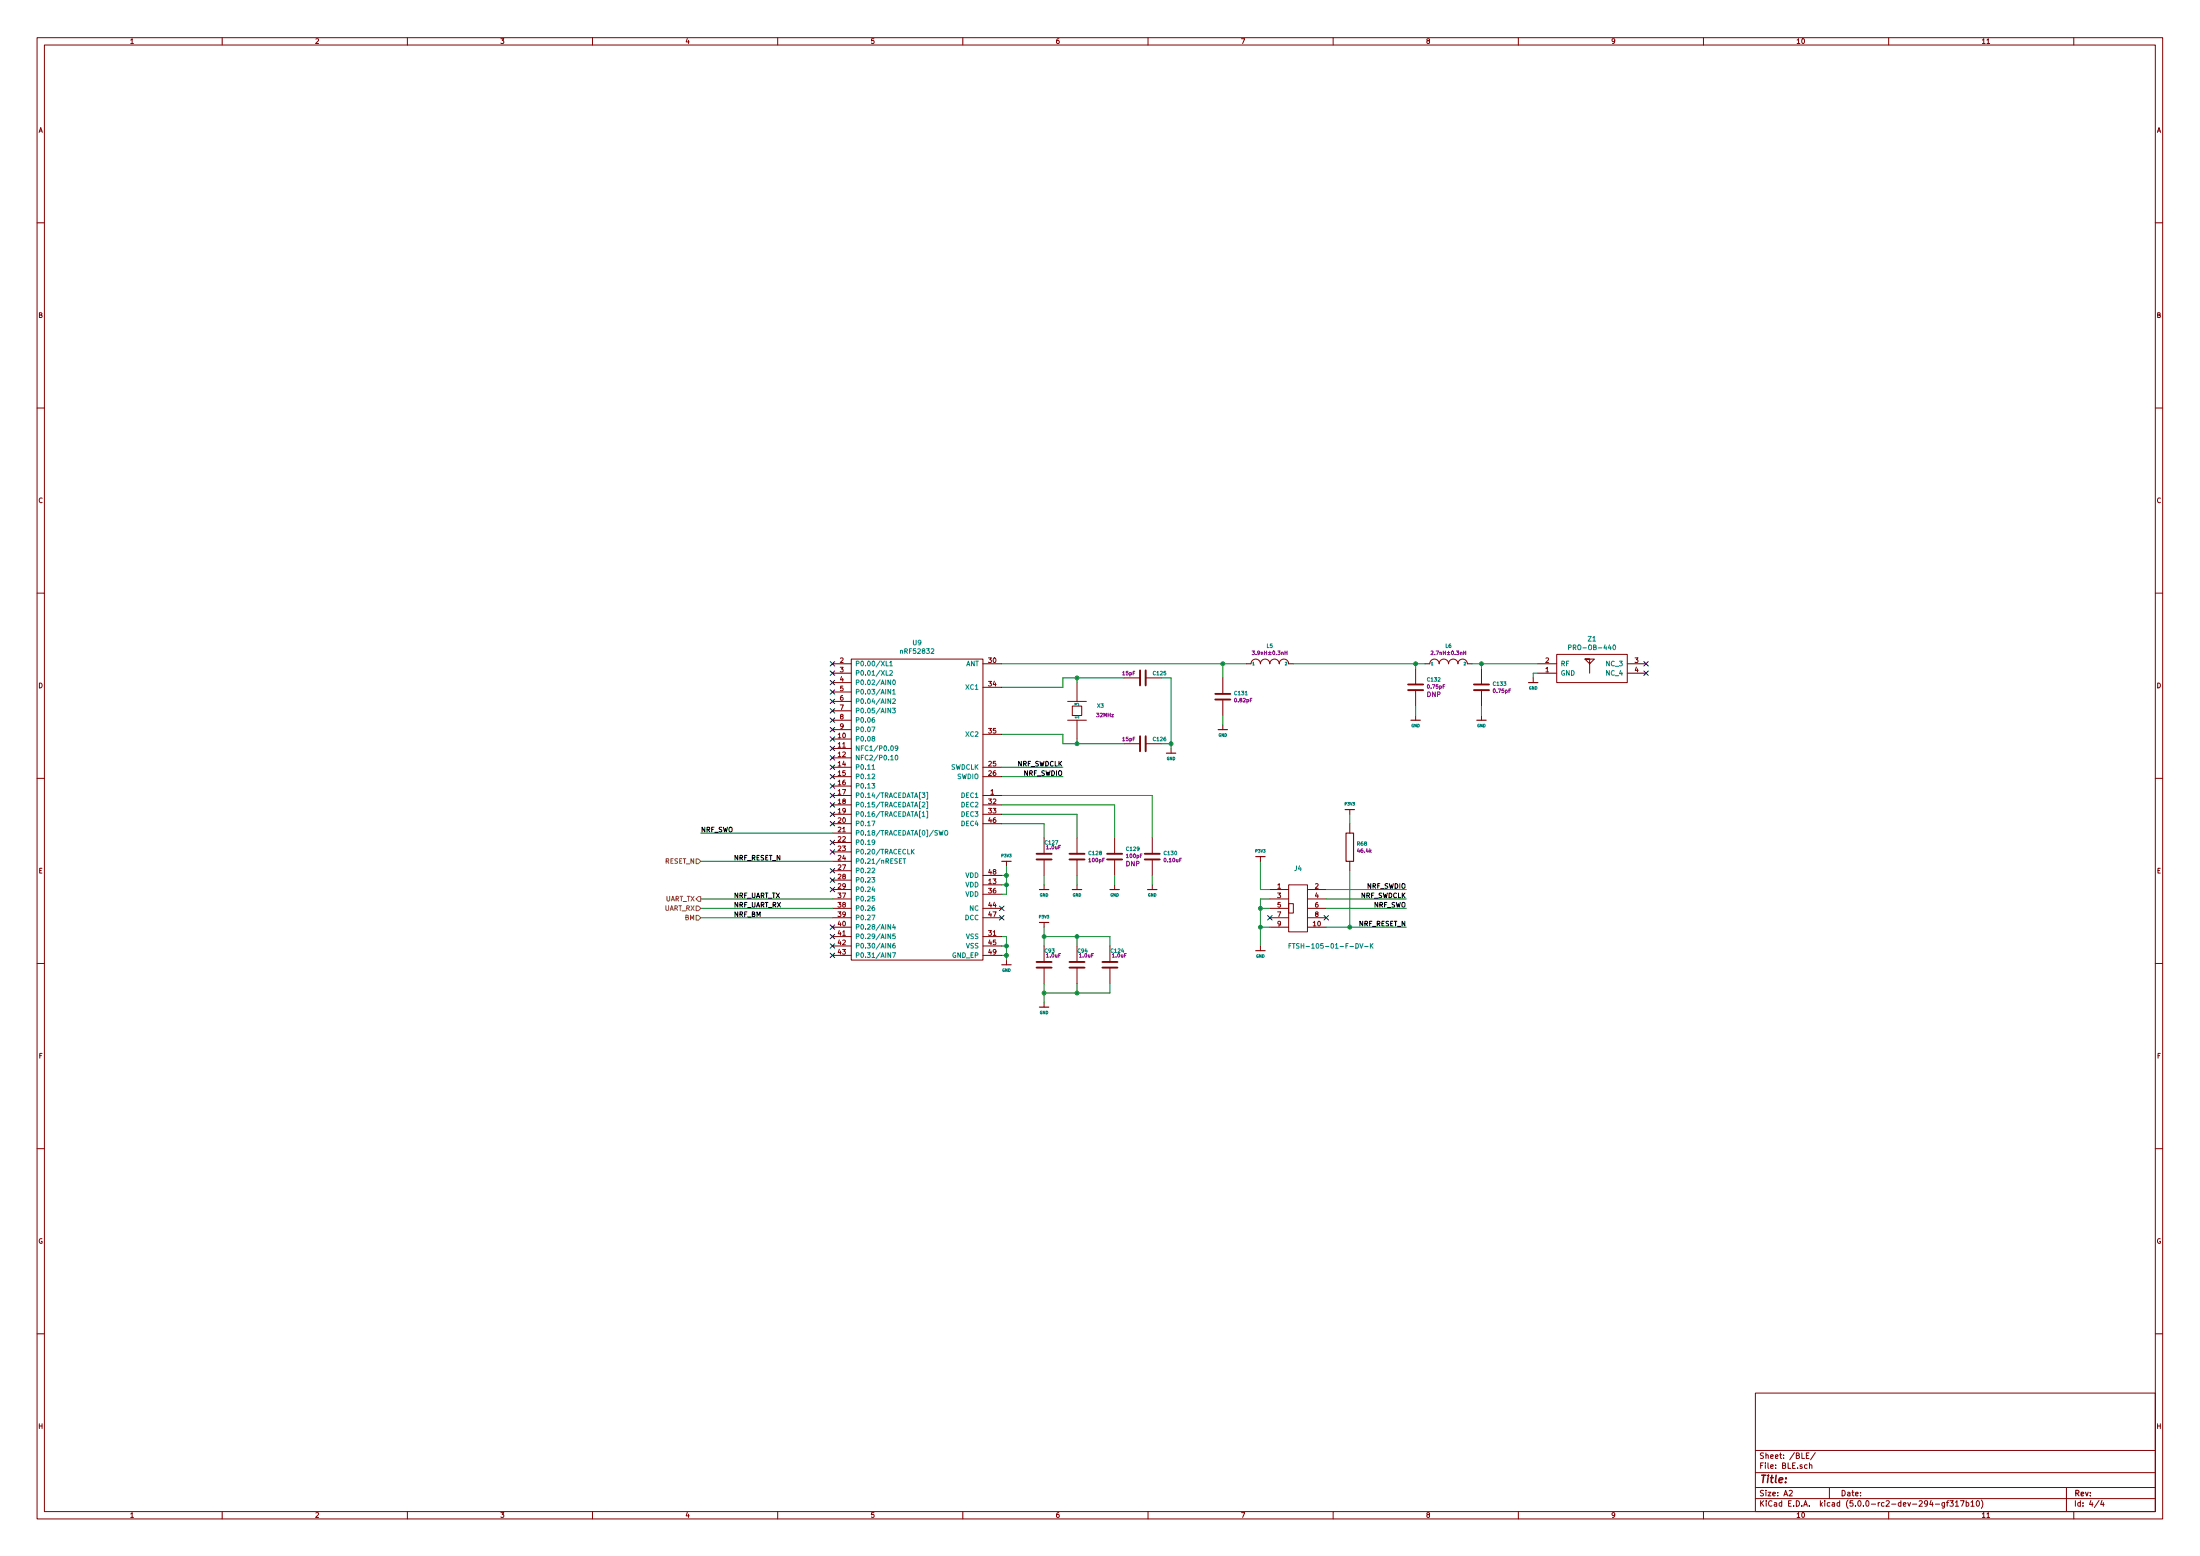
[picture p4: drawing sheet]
EESchema Schematic File Version 4
LIBS:bebop-cache
EELAYER 26 0
EELAYER END
$Descr A2 23386 16535
encoding utf-8
Sheet 4 4
Title ""
Date ""
Rev ""
Comp ""
Comment1 ""
Comment2 ""
Comment3 ""
Comment4 ""
$EndDescr
$Comp
L connectors:FTSH-105-01-F-DV-K J4
U 1 1
P 13800 9650
F 0 "J4" H 13800 10075 50  0000 C CNN
F 1 "FTSH-105-01-F-DV-K" H 14150 9250 50  0000 C CNN
F 2 "Jonas:FTSH-105-01-F-DV-K" H 13900 10250 50  0001 C CNN
F 3 "" H 13800 9650 50  0001 C CNN
F 4 "Samtec" H 13850 10050 50  0001 C CNN "Manufacturer"
F 5 "FTSH-105-01-F-DV-K.stp" H 13950 10150 50  0001 C CNN "Part Number"
	1    13800 9650
	1    0    0    -1  
$EndComp
$Comp
L comm:nRF52832 U9
U 1 1
P 9050 10200
F 0 "U9" H 9750 13575 50  0000 C CNN
F 1 "nRF52832" H 9750 13484 50  0000 C CNN
F 2 "Housings_DFN_QFN:UQFN-48-1EP_6x6mm_Pitch0.4mm" H 10150 13800 50  0001 C CNN
F 3 "" H 8400 9850 50  0001 C CNN
F 4 "Nordic Semi" H 9350 14000 50  0001 C CNN "Manufacturer"
F 5 "nRF52832" H 9300 13900 50  0001 C CNN "Part Number"
	1    9050 10200
	1    0    0    -1  
$EndComp
$Comp
L xtal_NDK:NX2520SA-32.000000MHZ X3
U 1 1
P 11450 7550
F 0 "X3" V 11500 7300 39  0000 C CNN
F 1 "NX2520SA-32.000000MHZ" H 11456 7465 40  0001 L CNN
F 2 "footprints:NX2520" H 11488 7400 30  0001 C CNN
F 3 "" H 11450 7550 60  0000 C CNN
F 4 "f=32MHz, Stability:±10ppm, Tol:±10ppm,Load capacitance:10pF,esr:50 Ohm,Temp:-10°C ~ 60°C" H 11550 7750 60  0001 C CNN "Description"
F 5 "NX2520SA-32.000000MHZ" H 11550 7750 60  0001 C CNN "Part Number"
F 6 "NDK" H 11550 7750 60  0001 C CNN "Manufacturer"
F 7 "32MHz" V 11400 7250 39  0000 C CNN "Frequency"
	1    11450 7550
	0    -1   -1   0   
$EndComp
Wire Wire Line
	10650 7050 13000 7050
$Comp
L capacitors_murata_GRM:C0402_15p_25Vdc_C0G C126
U 1 1
P 12150 7900
F 0 "C126" V 12100 8000 39  0000 L CNN
F 1 "C0402_15p_100Vdc_C0G" H 12156 7815 40  0001 L CNN
F 2 "Capacitors_SMD:C_0402" H 12188 7750 30  0001 C CNN
F 3 "" H 12150 7900 60  0000 C CNN
F 4 "15pF, 100Vdc, ±2%, C0G" H 12250 8100 60  0001 C CNN "Description"
F 5 "GRM1555C2A150GA01" H 12250 8100 60  0001 C CNN "Part Number"
F 6 "Murata" H 12250 8100 60  0001 C CNN "Manufacturer"
F 7 "15pF" V 12100 7750 39  0000 C CNN "Capacitance"
	1    12150 7900
	0    1    1    0   
$EndComp
$Comp
L capacitors_murata_GRM:C0402_15p_25Vdc_C0G C125
U 1 1
P 12150 7200
F 0 "C125" V 12100 7300 39  0000 L CNN
F 1 "C0402_15p_100Vdc_C0G" H 12156 7115 40  0001 L CNN
F 2 "Capacitors_SMD:C_0402" H 12188 7050 30  0001 C CNN
F 3 "" H 12150 7200 60  0000 C CNN
F 4 "15pF, 100Vdc, ±2%, C0G" H 12250 7400 60  0001 C CNN "Description"
F 5 "GRM1555C2A150GA01" H 12250 7400 60  0001 C CNN "Part Number"
F 6 "Murata" H 12250 7400 60  0001 C CNN "Manufacturer"
F 7 "15pF" V 12100 7050 39  0000 C CNN "Capacitance"
	1    12150 7200
	0    1    1    0   
$EndComp
Wire Wire Line
	10650 7800 11300 7800
Wire Wire Line
	11300 7800 11300 7900
Wire Wire Line
	11300 7900 11450 7900
Wire Wire Line
	11300 7300 11300 7200
Wire Wire Line
	10650 7300 11300 7300
Wire Wire Line
	11300 7200 11450 7200
Wire Wire Line
	11450 7200 11450 7250
Connection ~ 11450 7200
Wire Wire Line
	11450 7200 11950 7200
Wire Wire Line
	11450 7850 11450 7900
Connection ~ 11450 7900
Wire Wire Line
	11450 7900 11950 7900
Wire Wire Line
	12350 7200 12450 7200
Wire Wire Line
	12450 7200 12450 7900
Wire Wire Line
	12450 7900 12350 7900
$Comp
L power:GND #PWR0134
U 1 1
P 12450 7950
F 0 "#PWR0134" H 12450 8090 20  0001 C CNN
F 1 "GND" H 12450 8061 30  0000 C CNN
F 2 "" H 12450 7950 60  0000 C CNN
F 3 "" H 12450 7950 60  0000 C CNN
	1    12450 7950
	-1   0    0    1   
$EndComp
Wire Wire Line
	12450 7950 12450 7900
Connection ~ 12450 7900
$Comp
L power:GND #PWR0131
U 1 1
P 10700 10200
F 0 "#PWR0131" H 10700 10340 20  0001 C CNN
F 1 "GND" H 10700 10311 30  0000 C CNN
F 2 "" H 10700 10200 60  0000 C CNN
F 3 "" H 10700 10200 60  0000 C CNN
	1    10700 10200
	-1   0    0    1   
$EndComp
Wire Wire Line
	10650 9950 10700 9950
Wire Wire Line
	10700 9950 10700 10050
Wire Wire Line
	10650 10050 10700 10050
Connection ~ 10700 10050
Wire Wire Line
	10700 10050 10700 10150
Wire Wire Line
	10650 10150 10700 10150
Connection ~ 10700 10150
Wire Wire Line
	10700 10150 10700 10200
NoConn ~ 10650 9650
NoConn ~ 10650 9750
Wire Wire Line
	10650 9500 10700 9500
Wire Wire Line
	10700 9500 10700 9400
Wire Wire Line
	10700 9300 10650 9300
Wire Wire Line
	10650 9400 10700 9400
Connection ~ 10700 9400
Wire Wire Line
	10700 9400 10700 9300
$Comp
L power:P3V3 #PWR0128
U 1 1
P 10700 9200
F 0 "#PWR0128" H 10700 9340 20  0001 C CNN
F 1 "P3V3" H 10700 9311 30  0000 C CNN
F 2 "" H 10700 9200 60  0000 C CNN
F 3 "" H 10700 9200 60  0000 C CNN
	1    10700 9200
	1    0    0    -1  
$EndComp
Wire Wire Line
	10700 9300 10700 9200
Connection ~ 10700 9300
$Comp
L capacitors_murata_GRM:C0402_1u_10Vdc_X5R C93
U 1 1
P 11100 10250
F 0 "C93" H 11100 10400 39  0000 L CNN
F 1 "C0402_1u_10Vdc_X5R" H 11106 10165 40  0001 L CNN
F 2 "Capacitors_SMD:C_0402" H 11138 10100 30  0001 C CNN
F 3 "" H 11100 10250 60  0000 C CNN
F 4 "1.0uF, 10Vdc, ±20%, X5R" H 11200 10450 60  0001 C CNN "Description"
F 5 "GRM153R61A105ME95" H 11200 10450 60  0001 C CNN "Part Number"
F 6 "Murata" H 11200 10450 60  0001 C CNN "Manufacturer"
F 7 "1.0uF" H 11200 10350 39  0000 C CNN "Capacitance"
	1    11100 10250
	1    0    0    -1  
$EndComp
$Comp
L capacitors_murata_GRM:C0402_1u_10Vdc_X5R C94
U 1 1
P 11450 10250
F 0 "C94" H 11450 10400 39  0000 L CNN
F 1 "C0402_1u_10Vdc_X5R" H 11456 10165 40  0001 L CNN
F 2 "Capacitors_SMD:C_0402" H 11488 10100 30  0001 C CNN
F 3 "" H 11450 10250 60  0000 C CNN
F 4 "1.0uF, 10Vdc, ±20%, X5R" H 11550 10450 60  0001 C CNN "Description"
F 5 "GRM153R61A105ME95" H 11550 10450 60  0001 C CNN "Part Number"
F 6 "Murata" H 11550 10450 60  0001 C CNN "Manufacturer"
F 7 "1.0uF" H 11550 10350 39  0000 C CNN "Capacitance"
	1    11450 10250
	1    0    0    -1  
$EndComp
$Comp
L capacitors_murata_GRM:C0402_1u_10Vdc_X5R C124
U 1 1
P 11800 10250
F 0 "C124" H 11800 10400 39  0000 L CNN
F 1 "C0402_1u_10Vdc_X5R" H 11806 10165 40  0001 L CNN
F 2 "Capacitors_SMD:C_0402" H 11838 10100 30  0001 C CNN
F 3 "" H 11800 10250 60  0000 C CNN
F 4 "1.0uF, 10Vdc, ±20%, X5R" H 11900 10450 60  0001 C CNN "Description"
F 5 "GRM153R61A105ME95" H 11900 10450 60  0001 C CNN "Part Number"
F 6 "Murata" H 11900 10450 60  0001 C CNN "Manufacturer"
F 7 "1.0uF" H 11900 10350 39  0000 C CNN "Capacitance"
	1    11800 10250
	1    0    0    -1  
$EndComp
Wire Wire Line
	11100 10050 11100 9950
Wire Wire Line
	11100 9950 11450 9950
Wire Wire Line
	11800 9950 11800 10050
Wire Wire Line
	11450 10050 11450 9950
Connection ~ 11450 9950
Wire Wire Line
	11450 9950 11800 9950
Wire Wire Line
	11100 10450 11100 10550
Wire Wire Line
	11100 10550 11450 10550
Wire Wire Line
	11800 10550 11800 10450
Wire Wire Line
	11450 10450 11450 10550
Connection ~ 11450 10550
Wire Wire Line
	11450 10550 11800 10550
$Comp
L power:GND #PWR0133
U 1 1
P 11100 10650
F 0 "#PWR0133" H 11100 10790 20  0001 C CNN
F 1 "GND" H 11100 10761 30  0000 C CNN
F 2 "" H 11100 10650 60  0000 C CNN
F 3 "" H 11100 10650 60  0000 C CNN
	1    11100 10650
	-1   0    0    1   
$EndComp
Wire Wire Line
	11100 10650 11100 10550
Connection ~ 11100 10550
$Comp
L power:P3V3 #PWR0132
U 1 1
P 11100 9850
F 0 "#PWR0132" H 11100 9990 20  0001 C CNN
F 1 "P3V3" H 11100 9961 30  0000 C CNN
F 2 "" H 11100 9850 60  0000 C CNN
F 3 "" H 11100 9850 60  0000 C CNN
	1    11100 9850
	1    0    0    -1  
$EndComp
Wire Wire Line
	11100 9950 11100 9850
Connection ~ 11100 9950
$Comp
L comm:PRO-OB-440 Z1
U 1 1
P 16550 7250
F 0 "Z1" H 16925 7715 50  0000 C CNN
F 1 "PRO-OB-440" H 16925 7624 50  0000 C CNN
F 2 "footprints:PRO-OB-440" H 16800 7900 50  0001 C CNN
F 3 "" H 16700 7250 50  0001 C CNN
F 4 "Proant" H 16700 7700 50  0001 C CNN "Manufacturer"
F 5 "PRO-OB-440" H 16800 7800 50  0001 C CNN "Part Number"
	1    16550 7250
	1    0    0    -1  
$EndComp
Wire Wire Line
	10650 8150 11300 8150
Wire Wire Line
	10650 8250 11300 8250
Text Label 11300 8150 2    50   ~ 0
NRF_SWDCLK
Text Label 11300 8250 2    50   ~ 0
NRF_SWDIO
Wire Wire Line
	8850 9150 7450 9150
Text Label 7800 9150 0    50   ~ 0
NRF_RESET_N
$Comp
L capacitors_murata_GRM:C0402_0p8_25Vdc_C0G_5 C131
U 1 1
P 13000 7400
F 0 "C131" H 13115 7438 39  0000 L CNN
F 1 "C0402_0p8_25Vdc_C0G_5" H 13006 7315 40  0001 L CNN
F 2 "Capacitors_SMD:C_0402" H 13038 7250 30  0001 C CNN
F 3 "" H 13000 7400 60  0000 C CNN
F 4 "0.82pF, 25Vdc, ±0.1pF, C0G" H 13100 7600 60  0001 C CNN "Description"
F 5 "GRM1555C1ER82BA01" H 13100 7600 60  0001 C CNN "Part Number"
F 6 "Murata" H 13100 7600 60  0001 C CNN "Manufacturer"
F 7 "0.82pF" H 13115 7363 39  0000 L CNN "Capacitance"
	1    13000 7400
	1    0    0    -1  
$EndComp
$Comp
L power:GND #PWR0139
U 1 1
P 13000 7700
F 0 "#PWR0139" H 13000 7840 20  0001 C CNN
F 1 "GND" H 13000 7811 30  0000 C CNN
F 2 "" H 13000 7700 60  0000 C CNN
F 3 "" H 13000 7700 60  0000 C CNN
	1    13000 7700
	-1   0    0    1   
$EndComp
Wire Wire Line
	13000 7700 13000 7600
Wire Wire Line
	13000 7200 13000 7050
Wire Wire Line
	13000 7050 13250 7050
Connection ~ 13000 7050
$Comp
L Murata_LQG15HN_inductors:LQG15HN_3n9 L5
U 1 1
P 13500 7050
F 0 "L5" H 13500 7241 39  0000 C CNN
F 1 "LQG15HN_3n9" H 13506 6965 40  0001 L CNN
F 2 "Inductors_SMD:L_0402" H 13538 6900 30  0001 C CNN
F 3 "" H 13500 7050 60  0000 C CNN
F 4 "3.9nH±0.3nH, 300mA, DCR:0.19ohm, Q:8, SFR:6000MHz" H 13600 7250 60  0001 C CNN "Description"
F 5 "LQG15HN3N9S02p" H 13600 7250 60  0001 C CNN "Part Number"
F 6 "Murata" H 13600 7250 60  0001 C CNN "Manufacturer"
F 7 "3.9nH±0.3nH" H 13500 7166 39  0000 C CNN "Inductance"
	1    13500 7050
	1    0    0    -1  
$EndComp
$Comp
L capacitors_murata_GRM:C0402_1u_10Vdc_X5R C127
U 1 1
P 11100 9100
F 0 "C127" H 11100 9250 39  0000 L CNN
F 1 "C0402_1u_10Vdc_X5R" H 11106 9015 40  0001 L CNN
F 2 "Capacitors_SMD:C_0402" H 11138 8950 30  0001 C CNN
F 3 "" H 11100 9100 60  0000 C CNN
F 4 "1.0uF, 10Vdc, ±20%, X5R" H 11200 9300 60  0001 C CNN "Description"
F 5 "GRM153R61A105ME95" H 11200 9300 60  0001 C CNN "Part Number"
F 6 "Murata" H 11200 9300 60  0001 C CNN "Manufacturer"
F 7 "1.0uF" H 11200 9200 39  0000 C CNN "Capacitance"
	1    11100 9100
	1    0    0    -1  
$EndComp
Wire Wire Line
	10650 8750 11100 8750
Wire Wire Line
	11100 8750 11100 8900
$Comp
L power:GND #PWR0135
U 1 1
P 11100 9400
F 0 "#PWR0135" H 11100 9540 20  0001 C CNN
F 1 "GND" H 11100 9511 30  0000 C CNN
F 2 "" H 11100 9400 60  0000 C CNN
F 3 "" H 11100 9400 60  0000 C CNN
	1    11100 9400
	-1   0    0    1   
$EndComp
Wire Wire Line
	11100 9400 11100 9300
$Comp
L capacitors_murata_GRM:C0402_100p_25Vdc_C0G C128
U 1 1
P 11450 9100
F 0 "C128" H 11565 9138 39  0000 L CNN
F 1 "C0402_100p_25Vdc_C0G" H 11456 9015 40  0001 L CNN
F 2 "Capacitors_SMD:C_0402" H 11488 8950 30  0001 C CNN
F 3 "" H 11450 9100 60  0000 C CNN
F 4 "100pF, 25Vdc, ±2%, C0G" H 11550 9300 60  0001 C CNN "Description"
F 5 "GRM1555C1E101GA01" H 11550 9300 60  0001 C CNN "Part Number"
F 6 "Murata" H 11550 9300 60  0001 C CNN "Manufacturer"
F 7 "100pF" H 11565 9063 39  0000 L CNN "Capacitance"
	1    11450 9100
	1    0    0    -1  
$EndComp
Wire Wire Line
	10650 8650 11450 8650
Wire Wire Line
	11450 8650 11450 8900
$Comp
L power:GND #PWR0136
U 1 1
P 11450 9400
F 0 "#PWR0136" H 11450 9540 20  0001 C CNN
F 1 "GND" H 11450 9511 30  0000 C CNN
F 2 "" H 11450 9400 60  0000 C CNN
F 3 "" H 11450 9400 60  0000 C CNN
	1    11450 9400
	-1   0    0    1   
$EndComp
Wire Wire Line
	11450 9400 11450 9300
$Comp
L capacitors_murata_GRM:C0402_100p_25Vdc_C0G C129
U 1 1
P 11850 9100
F 0 "C129" H 11965 9183 39  0000 L CNN
F 1 "C0402_100p_25Vdc_C0G" H 11856 9015 40  0001 L CNN
F 2 "Capacitors_SMD:C_0402" H 11888 8950 30  0001 C CNN
F 3 "" H 11850 9100 60  0000 C CNN
F 4 "100pF, 25Vdc, ±2%, C0G" H 11950 9300 60  0001 C CNN "Description"
F 5 "GRM1555C1E101GA01" H 11950 9300 60  0001 C CNN "Part Number"
F 6 "Murata" H 11950 9300 60  0001 C CNN "Manufacturer"
F 7 "100pF" H 11965 9108 39  0000 L CNN "Capacitance"
F 8 "DNP" H 11965 9025 50  0000 L CNN "Mount"
	1    11850 9100
	1    0    0    -1  
$EndComp
$Comp
L power:GND #PWR0137
U 1 1
P 11850 9400
F 0 "#PWR0137" H 11850 9540 20  0001 C CNN
F 1 "GND" H 11850 9511 30  0000 C CNN
F 2 "" H 11850 9400 60  0000 C CNN
F 3 "" H 11850 9400 60  0000 C CNN
	1    11850 9400
	-1   0    0    1   
$EndComp
Wire Wire Line
	11850 9400 11850 9300
Wire Wire Line
	10650 8550 11850 8550
Wire Wire Line
	11850 8550 11850 8900
$Comp
L capacitors_murata_GRM:C0402_100n_10Vdc_X7R C130
U 1 1
P 12250 9100
F 0 "C130" H 12365 9138 39  0000 L CNN
F 1 "C0402_100n_10Vdc_X7R" H 12256 9015 40  0001 L CNN
F 2 "Capacitors_SMD:C_0402" H 12288 8950 30  0001 C CNN
F 3 "" H 12250 9100 60  0000 C CNN
F 4 "0.10uF, 10Vdc, ±5%, X7R" H 12350 9300 60  0001 C CNN "Description"
F 5 "GRM155R71A104JA01" H 12350 9300 60  0001 C CNN "Part Number"
F 6 "Murata" H 12350 9300 60  0001 C CNN "Manufacturer"
F 7 "0.10uF" H 12365 9063 39  0000 L CNN "Capacitance"
	1    12250 9100
	1    0    0    -1  
$EndComp
Wire Wire Line
	10650 8450 12250 8450
Wire Wire Line
	12250 8450 12250 8900
$Comp
L power:GND #PWR0138
U 1 1
P 12250 9400
F 0 "#PWR0138" H 12250 9540 20  0001 C CNN
F 1 "GND" H 12250 9511 30  0000 C CNN
F 2 "" H 12250 9400 60  0000 C CNN
F 3 "" H 12250 9400 60  0000 C CNN
	1    12250 9400
	-1   0    0    1   
$EndComp
Wire Wire Line
	12250 9300 12250 9400
Wire Wire Line
	8850 8850 7450 8850
Text Label 7450 8850 0    50   ~ 0
NRF_SWO
Wire Wire Line
	8850 9550 7450 9550
Wire Wire Line
	8850 9650 7450 9650
Wire Wire Line
	8850 9750 7450 9750
Text Label 7800 9550 0    50   ~ 0
NRF_UART_TX
Text Label 7800 9650 0    50   ~ 0
NRF_UART_RX
Text Label 7800 9750 0    50   ~ 0
NRF_BM
Wire Wire Line
	14100 9450 14950 9450
Wire Wire Line
	14100 9550 14950 9550
Text Label 14950 9450 2    50   ~ 0
NRF_SWDIO
Text Label 14950 9550 2    50   ~ 0
NRF_SWDCLK
Wire Wire Line
	14100 9650 14950 9650
Text Label 14950 9650 2    50   ~ 0
NRF_SWO
NoConn ~ 14100 9750
NoConn ~ 13500 9750
Wire Wire Line
	14100 9850 14350 9850
Text Label 14950 9850 2    50   ~ 0
NRF_RESET_N
$Comp
L vishay_resistors:R0402_46k40 R68
U 1 1
P 14350 9000
F 0 "R68" H 14421 9038 39  0000 L CNN
F 1 "R0402_46k40" H 14356 8915 40  0001 L CNN
F 2 "Jonas:R_0402" H 14388 8850 30  0001 C CNN
F 3 "" H 14350 9000 60  0000 C CNN
F 4 "46.4k, ±1%, 0.063W" H 14450 9200 60  0001 C CNN "Description"
F 5 "CRCW040246K4FKED" H 14450 9200 60  0001 C CNN "Part Number"
F 6 "Vishay" H 14450 9200 60  0001 C CNN "Manufacturer"
F 7 "46.4k" H 14421 8963 39  0000 L CNN "Resistance"
	1    14350 9000
	1    0    0    -1  
$EndComp
Wire Wire Line
	14350 9250 14350 9850
Connection ~ 14350 9850
Wire Wire Line
	14350 9850 14950 9850
$Comp
L power:P3V3 #PWR0142
U 1 1
P 14350 8650
F 0 "#PWR0142" H 14350 8790 20  0001 C CNN
F 1 "P3V3" H 14350 8761 30  0000 C CNN
F 2 "" H 14350 8650 60  0000 C CNN
F 3 "" H 14350 8650 60  0000 C CNN
	1    14350 8650
	1    0    0    -1  
$EndComp
Wire Wire Line
	14350 8750 14350 8650
Wire Wire Line
	13500 9450 13400 9450
Wire Wire Line
	13400 9450 13400 9150
$Comp
L power:P3V3 #PWR0140
U 1 1
P 13400 9150
F 0 "#PWR0140" H 13400 9290 20  0001 C CNN
F 1 "P3V3" H 13400 9261 30  0000 C CNN
F 2 "" H 13400 9150 60  0000 C CNN
F 3 "" H 13400 9150 60  0000 C CNN
	1    13400 9150
	1    0    0    -1  
$EndComp
Wire Wire Line
	13500 9550 13400 9550
Wire Wire Line
	13400 9550 13400 9650
Wire Wire Line
	13500 9650 13400 9650
Connection ~ 13400 9650
Wire Wire Line
	13400 9650 13400 9850
Wire Wire Line
	13500 9850 13400 9850
Connection ~ 13400 9850
Wire Wire Line
	13400 9850 13400 10050
$Comp
L power:GND #PWR0141
U 1 1
P 13400 10050
F 0 "#PWR0141" H 13400 10190 20  0001 C CNN
F 1 "GND" H 13400 10161 30  0000 C CNN
F 2 "" H 13400 10050 60  0000 C CNN
F 3 "" H 13400 10050 60  0000 C CNN
	1    13400 10050
	-1   0    0    1   
$EndComp
Text HLabel 7450 9150 0    50   Input ~ 0
RESET_N
Text HLabel 7450 9550 0    50   Output ~ 0
UART_TX
Text HLabel 7450 9650 0    50   Input ~ 0
UART_RX
Text HLabel 7450 9750 0    50   Input ~ 0
BM
NoConn ~ 8850 7050
NoConn ~ 8850 7150
NoConn ~ 8850 7250
NoConn ~ 8850 7350
NoConn ~ 8850 7450
NoConn ~ 8850 7550
NoConn ~ 8850 7650
NoConn ~ 8850 7750
NoConn ~ 8850 7850
NoConn ~ 8850 7950
NoConn ~ 8850 8050
NoConn ~ 8850 8150
NoConn ~ 8850 8250
NoConn ~ 8850 8350
NoConn ~ 8850 8450
NoConn ~ 8850 8550
NoConn ~ 8850 8650
NoConn ~ 8850 8750
NoConn ~ 8850 8950
NoConn ~ 8850 9050
NoConn ~ 8850 9250
NoConn ~ 8850 9350
NoConn ~ 8850 9450
NoConn ~ 8850 9850
NoConn ~ 8850 9950
NoConn ~ 8850 10050
NoConn ~ 8850 10150
$Comp
L Murata_LQG15HN_inductors:LQG15HN_2n7 L6
U 1 1
P 15400 7050
F 0 "L6" H 15400 7241 39  0000 C CNN
F 1 "LQG15HN_2n7" H 15406 6965 40  0001 L CNN
F 2 "Inductors_SMD:L_0402" H 15438 6900 30  0001 C CNN
F 3 "" H 15400 7050 60  0000 C CNN
F 4 "2.7nH±0.3nH, 300mA, DCR:0.17ohm, Q:8, SFR:6000MHz" H 15500 7250 60  0001 C CNN "Description"
F 5 "LQG15HN2N7S02p" H 15500 7250 60  0001 C CNN "Part Number"
F 6 "Murata" H 15500 7250 60  0001 C CNN "Manufacturer"
F 7 "2.7nH±0.3nH" H 15400 7166 39  0000 C CNN "Inductance"
	1    15400 7050
	1    0    0    -1  
$EndComp
$Comp
L capacitors_murata_GRM:C0402_0p8_50Vdc_C0G_3 C133
U 1 1
P 15750 7300
F 0 "C133" H 15865 7338 39  0000 L CNN
F 1 "C0402_0p8_50Vdc_C0G_3" H 15756 7215 40  0001 L CNN
F 2 "Capacitors_SMD:C_0402" H 15788 7150 30  0001 C CNN
F 3 "" H 15750 7300 60  0000 C CNN
F 4 "0.75pF, 50Vdc, ±0.1pF, C0G" H 15850 7500 60  0001 C CNN "Description"
F 5 "GRM1555C1HR75BA01" H 15850 7500 60  0001 C CNN "Part Number"
F 6 "Murata" H 15850 7500 60  0001 C CNN "Manufacturer"
F 7 "0.75pF" H 15865 7263 39  0000 L CNN "Capacitance"
	1    15750 7300
	1    0    0    -1  
$EndComp
$Comp
L capacitors_murata_GRM:C0402_0p8_50Vdc_C0G_3 C132
U 1 1
P 15050 7300
F 0 "C132" H 15165 7383 39  0000 L CNN
F 1 "C0402_0p8_50Vdc_C0G_3" H 15056 7215 40  0001 L CNN
F 2 "Capacitors_SMD:C_0402" H 15088 7150 30  0001 C CNN
F 3 "" H 15050 7300 60  0000 C CNN
F 4 "0.75pF, 50Vdc, ±0.1pF, C0G" H 15150 7500 60  0001 C CNN "Description"
F 5 "GRM1555C1HR75BA01" H 15150 7500 60  0001 C CNN "Part Number"
F 6 "Murata" H 15150 7500 60  0001 C CNN "Manufacturer"
F 7 "0.75pF" H 15165 7308 39  0000 L CNN "Capacitance"
F 8 "DNP" H 15165 7225 50  0000 L CNN "Mount"
	1    15050 7300
	1    0    0    -1  
$EndComp
$Comp
L power:GND #PWR0143
U 1 1
P 15050 7600
F 0 "#PWR0143" H 15050 7740 20  0001 C CNN
F 1 "GND" H 15050 7711 30  0000 C CNN
F 2 "" H 15050 7600 60  0000 C CNN
F 3 "" H 15050 7600 60  0000 C CNN
	1    15050 7600
	-1   0    0    1   
$EndComp
$Comp
L power:GND #PWR0144
U 1 1
P 15750 7600
F 0 "#PWR0144" H 15750 7740 20  0001 C CNN
F 1 "GND" H 15750 7711 30  0000 C CNN
F 2 "" H 15750 7600 60  0000 C CNN
F 3 "" H 15750 7600 60  0000 C CNN
	1    15750 7600
	-1   0    0    1   
$EndComp
Wire Wire Line
	15750 7600 15750 7500
Wire Wire Line
	15050 7600 15050 7500
Wire Wire Line
	13750 7050 15050 7050
Wire Wire Line
	15050 7100 15050 7050
Connection ~ 15050 7050
Wire Wire Line
	15050 7050 15150 7050
Wire Wire Line
	15650 7050 15750 7050
Wire Wire Line
	15750 7100 15750 7050
Connection ~ 15750 7050
Wire Wire Line
	15750 7050 16350 7050
$Comp
L power:GND #PWR0145
U 1 1
P 16300 7200
F 0 "#PWR0145" H 16300 7340 20  0001 C CNN
F 1 "GND" H 16300 7311 30  0000 C CNN
F 2 "" H 16300 7200 60  0000 C CNN
F 3 "" H 16300 7200 60  0000 C CNN
	1    16300 7200
	-1   0    0    1   
$EndComp
Wire Wire Line
	16300 7200 16300 7150
Wire Wire Line
	16300 7150 16350 7150
NoConn ~ 17500 7050
NoConn ~ 17500 7150
$EndSCHEMATC
